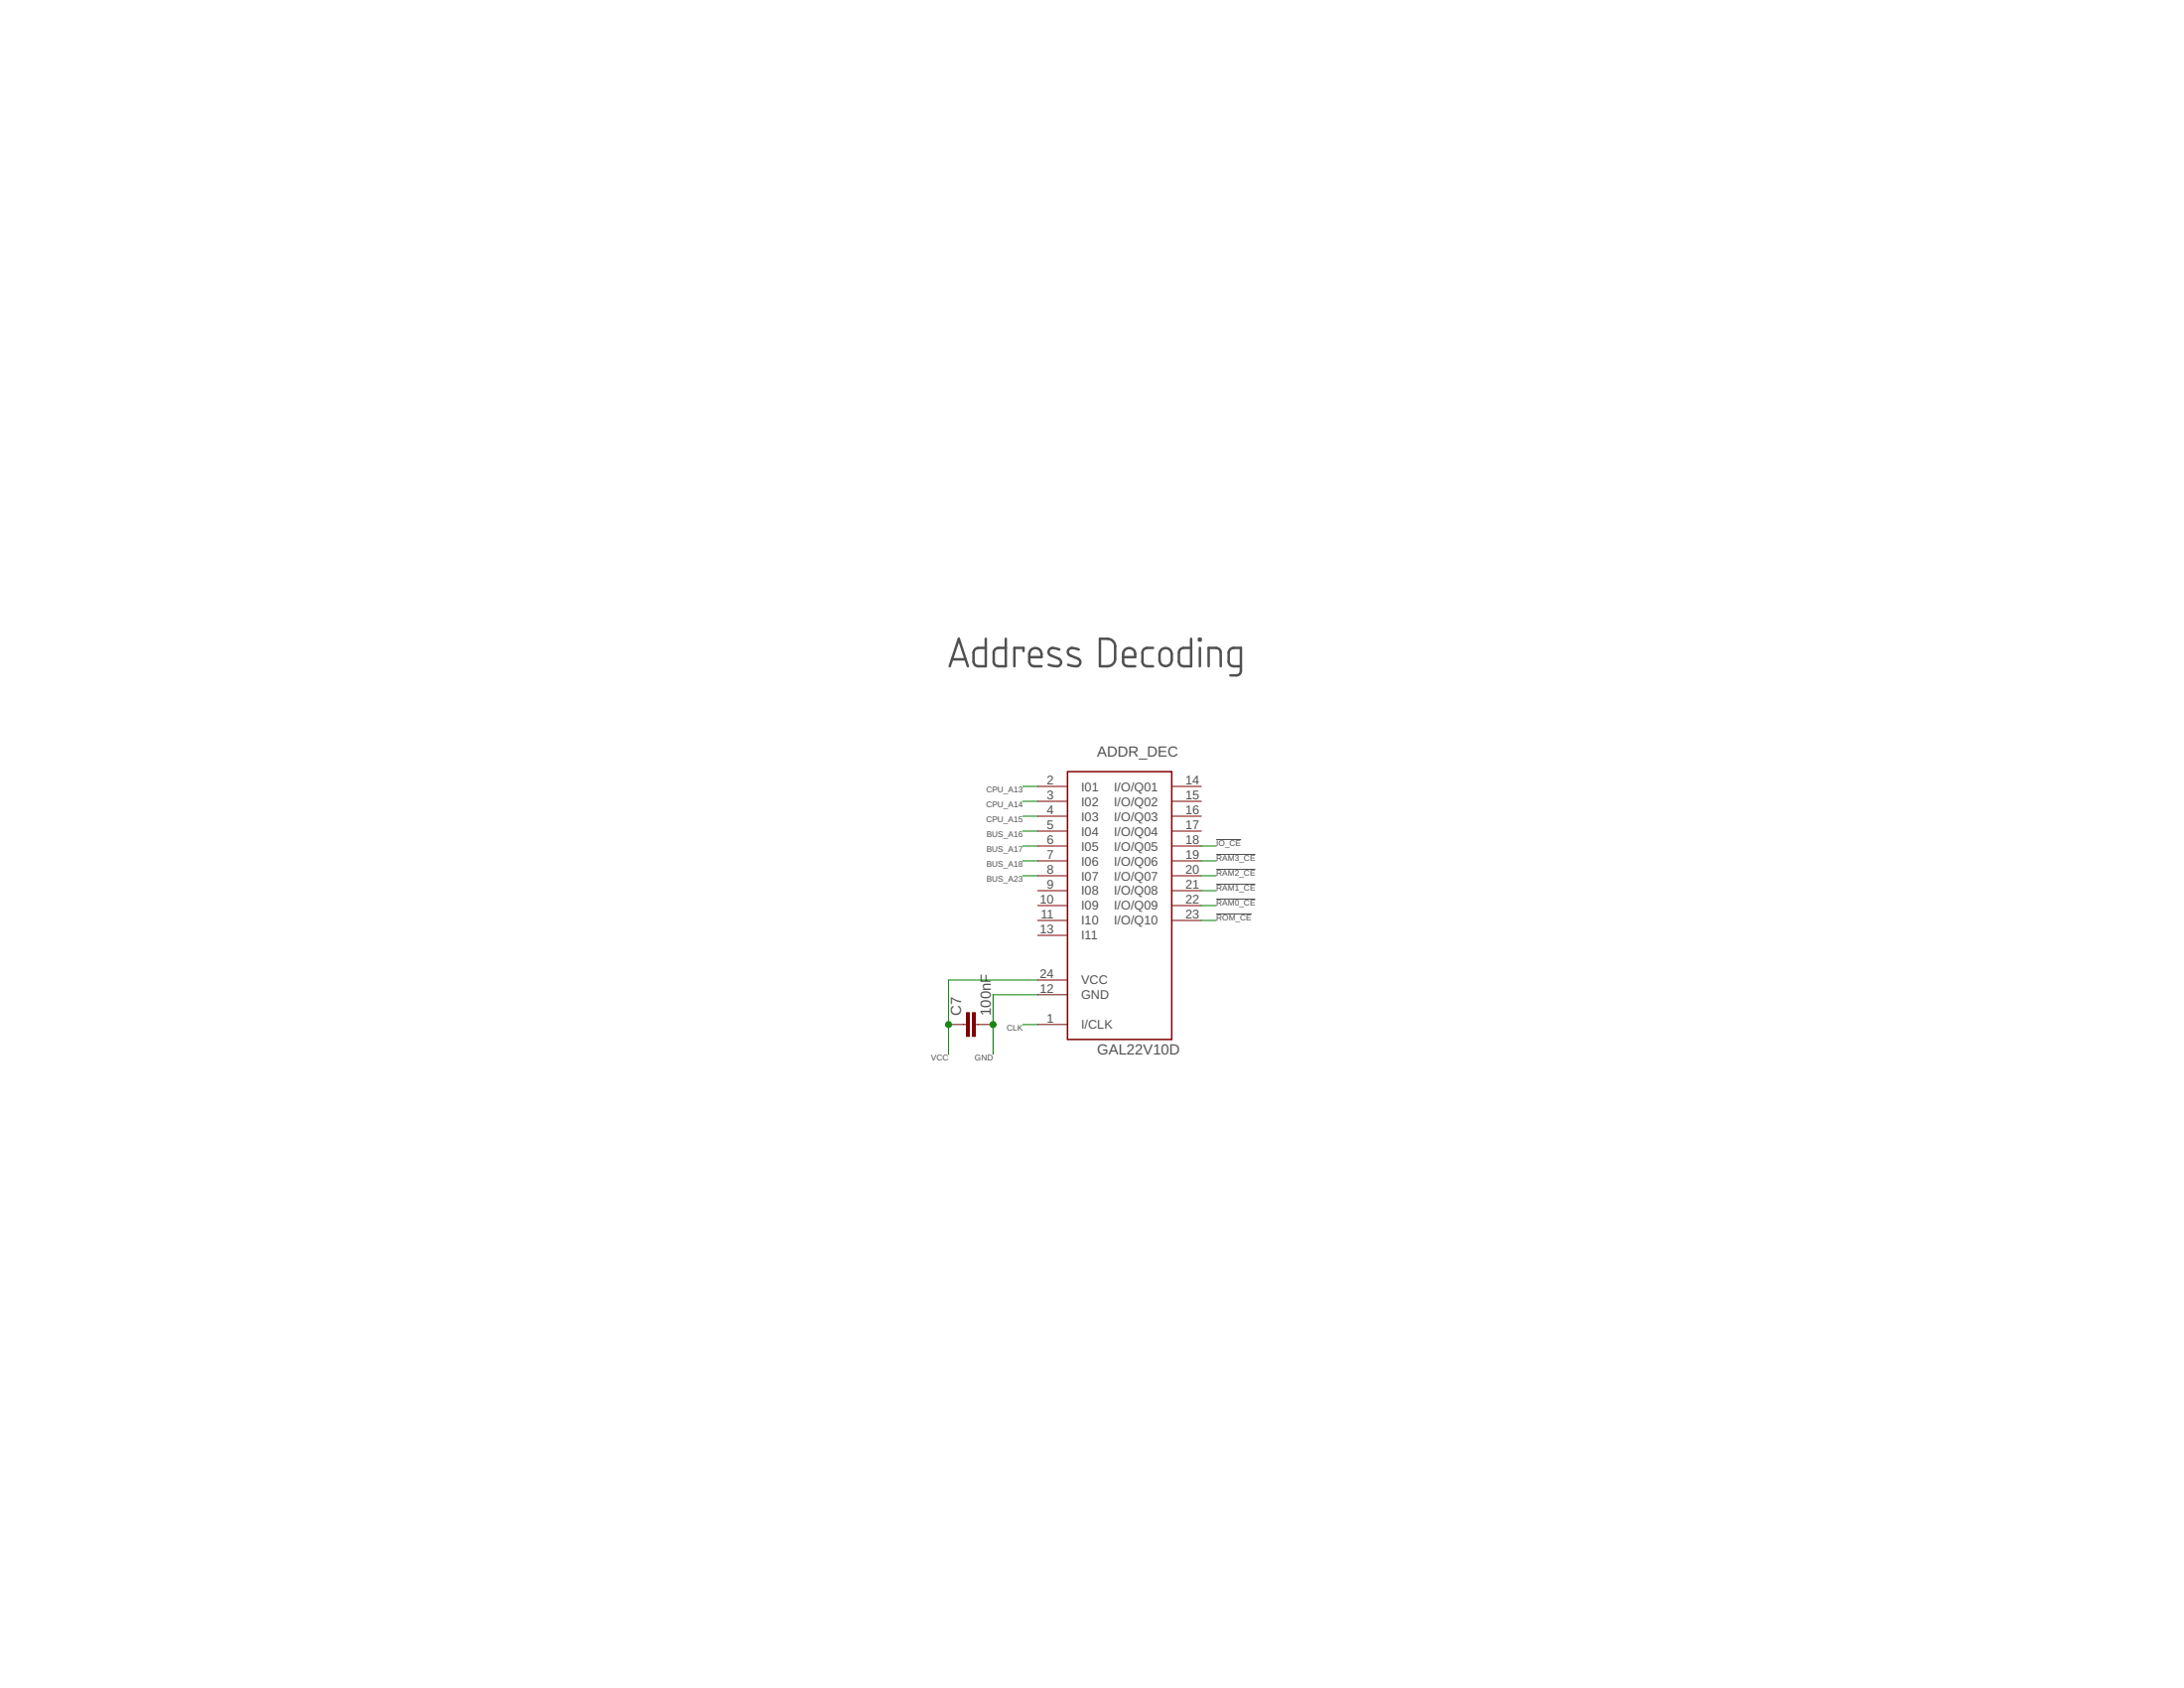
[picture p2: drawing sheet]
<svg xmlns="http://www.w3.org/2000/svg" width="279mm" height="216mm" viewBox="0 0 279 216" stroke-linecap="round" stroke-linejoin="round" font-family="sans-serif">
<g fill="none" stroke="#505050" stroke-width=".32">
<path d="M121.5 85.2l1.2-3.5 1.1 3.5M121.8 84.3h1.7M126.1 81.7v3.5h-1a.59 .59 0 0 1-.6-.6v-1.1a.64 .64 0 0 1 .6-.6h1M128.7 81.7v3.5h-1a.56 .56 0 0 1-.6-.6v-1.1a.59 .59 0 0 1 .6-.6h1M130.9 83.3v-.4h-1.1v2.3M131.7 84.1h1.5a.84 .84 0 0 0-.3-1.1 .84 .84 0 0 0-1.1 .2 2.47 2.47 0 0 0-.1 1.6 .56 .56 0 0 0 .6 .4h.9M135.5 83.1l-.3-.1a.78 .78 0 0 0-1 .1 .47 .47 0 0 0 .3 .7l.9 .4a.5 .5 0 0 1 .3 .6 .5 .5 0 0 1-.5 .4l-1-.2M138 83.1l-.3-.1a.82 .82 0 0 0-1 .1 .5 .5 0 0 0 .2 .7l1 .4a.51 .51 0 0 1 .3 .6 .51 .51 0 0 1-.5 .4l-1.1-.2M140.7 81.7a1.82 1.82 0 0 1 1.7 .3l.2 .4 .1 1.8a.98 .98 0 0 1-1 1h-1zM143.7 84.1h1.5a.85 .85 0 0 0-.9-1.2 .76 .76 0 0 0-.6 .8v.9a.59 .59 0 0 0 .6 .6h.9M147.5 82.9h-.8a.6 .6 0 0 0-.5 .6v1.1a.59 .59 0 0 0 .5 .6h.8M148.6 83.1a.79 .79 0 0 1 .8-.1 .79 .79 0 0 1 .5 .7 1.45 1.45 0 0 1-.3 1.3 .79 .79 0 0 1-.8 .1 .79 .79 0 0 1-.5-.7 1.45 1.45 0 0 1 .3-1.3z"/>
<path d="M152.4 81.7v3.5h-1a.59 .59 0 0 1-.6-.6v-1.1a.59 .59 0 0 1 .6-.6h1M153.4 81.7h.2v.2h-.2zM153.5 82.9v2.3M154.6 85.2v-2.3h1a.6 .6 0 0 1 .6 .6v1.7M158.7 85.2h-.9a.59 .59 0 0 1-.6-.6v-1.1a.64 .64 0 0 1 .6-.6h.9v2.9a.56 .56 0 0 1-.5 .6h-.8"/>
</g>
<path d="M155.6 116.9h4.5M155.6 115h5M155.6 113.1h5M155.6 111.2h5M155.6 109.3h5M155.6 107.4h3.2" fill="none" stroke="#505050" stroke-width=".13"/>
<g fill="none" stroke="#800000" stroke-width=".13">
<path d="M132.8 100.6h3.8M132.8 102.5h3.8M132.8 104.4h3.8M132.8 106.3h3.8M132.8 108.2h3.8M132.8 110.1h3.8M132.8 112h3.8M132.8 113.9h3.8M132.8 115.8h3.8M132.8 117.7h3.8M132.8 119.6h3.8M149.9 100.6h3.8"/>
<path d="M149.9 102.5h3.8M149.9 104.4h3.8M149.9 106.3h3.8M149.9 108.2h3.8M149.9 110.1h3.8M149.9 112h3.8M149.9 113.9h3.8M149.9 115.8h3.8M149.9 117.7h3.8M121.3 131h2.3M124.8 131h2.2M132.8 125.3h3.8"/>
<path d="M132.8 127.2h3.8M132.8 131h3.8"/>
</g>
<path d="M136.6 98.7h13.3v34.2h-13.3z" fill="none" stroke="#800000" stroke-width=".19"/>
<g fill="#800000" stroke="#800000" stroke-width=".13">
<path d="M124.4 129.5h.4v3.1h-.4z"/>
<path d="M123.6 129.5h.4v3.1h-.4z"/>
</g>
<g fill="none" stroke="#008000" stroke-width=".13">
<path d="M130.9 100.6h1.9M130.9 102.5h1.9M130.9 104.4h1.9M130.9 106.3h1.9M130.9 108.2h1.9M130.9 110.1h1.9M130.9 112h1.9M153.7 108.2h1.9M153.7 110.1h1.9M153.7 117.7h1.9M153.7 112h1.9M153.7 115.8h1.9"/>
<path d="M153.7 113.9h1.9M130.9 131h1.9M132.8 127.2h-5.8v7.7M132.8 125.3h-11.5v9.6"/>
</g>
<g fill="#008000" stroke="#008000" stroke-width=".13">
<circle cx="127" cy="131" r=".38"/>
<circle cx="121.3" cy="131" r=".38"/>
</g>
<g font-size="1.9" fill="#505050">
<text x="140.4" y="96.8">ADDR_DEC</text>
<text x="123" y="129.9" transform="rotate(-90 123 129.9)">C7</text>
<text x="126.8" y="129.9" transform="rotate(-90 126.8 129.9)">100nF</text>
<text x="140.4" y="134.9">GAL22V10D</text>
</g>
<g font-size="1.6" fill="#505050">
<text x="133.9" y="100.3">2</text>
<text x="138.3" y="101.2">I01</text>
<text x="142.5" y="101.2">I/O/Q01</text>
<text x="151.6" y="100.3">14</text>
<text x="133.9" y="102.2">3</text>
<text x="133.9" y="104.1">4</text>
<text x="133.9" y="106">5</text>
<text x="133.9" y="107.9">6</text>
<text x="138.3" y="103.1">I02</text>
<text x="138.3" y="105">I03</text>
<text x="138.3" y="106.9">I04</text>
<text x="142.5" y="103.1">I/O/Q02</text>
<text x="142.5" y="105">I/O/Q03</text>
<text x="142.5" y="106.9">I/O/Q04</text>
<text x="151.6" y="102.2">15</text>
<text x="151.6" y="104.1">16</text>
<text x="151.6" y="106">17</text>
<text x="151.6" y="107.9">18</text>
<text x="133.9" y="109.8">7</text>
<text x="133.9" y="111.7">8</text>
<text x="133.9" y="113.7">9</text>
<text x="138.3" y="108.8">I05</text>
<text x="138.3" y="110.7">I06</text>
<text x="138.3" y="112.6">I07</text>
<text x="142.5" y="108.8">I/O/Q05</text>
<text x="142.5" y="110.7">I/O/Q06</text>
<text x="142.5" y="112.6">I/O/Q07</text>
<text x="151.6" y="109.8">19</text>
<text x="151.6" y="111.7">20</text>
<text x="151.6" y="113.7">21</text>
<text x="133" y="115.6">10</text>
<text x="133" y="119.4">13</text>
<text x="133.1" y="117.5">11</text>
<text x="138.3" y="114.5">I08</text>
<text x="138.3" y="116.4">I09</text>
<text x="138.3" y="118.3">I10</text>
<text x="142.5" y="114.5">I/O/Q08</text>
<text x="142.5" y="116.4">I/O/Q09</text>
<text x="142.5" y="118.3">I/O/Q10</text>
<text x="151.6" y="115.6">22</text>
<text x="151.6" y="117.5">23</text>
<text x="133" y="125.1">24</text>
<text x="138.3" y="120.2">I11</text>
<text x="138.3" y="125.9">VCC</text>
<text x="133" y="127">12</text>
<text x="133.9" y="130.8">1</text>
<text x="138.3" y="127.8">GND</text>
<text x="138.3" y="131.6">I/CLK</text>
</g>
<g font-size="1.1" fill="#505050">
<text x="126.2" y="101.4">CPU_A13</text>
<text x="126.2" y="103.3">CPU_A14</text>
<text x="126.2" y="105.2">CPU_A15</text>
<text x="126.2" y="107.1">BUS_A16</text>
<text x="126.2" y="109">BUS_A17</text>
<text x="126.2" y="110.9">BUS_A18</text>
<text x="126.2" y="112.8">BUS_A23</text>
<text x="155.6" y="113.9">RAM1_CE</text>
<text x="155.6" y="112">RAM2_CE</text>
<text x="155.6" y="110.1">RAM3_CE</text>
<text x="155.6" y="108.2">IO_CE</text>
<text x="155.6" y="117.7">ROM_CE</text>
<text x="155.6" y="115.8">RAM0_CE</text>
<text x="128.8" y="131.8">CLK</text>
<text x="119.1" y="135.6">VCC</text>
<text x="124.7" y="135.6">GND</text>
</g>
</svg>
